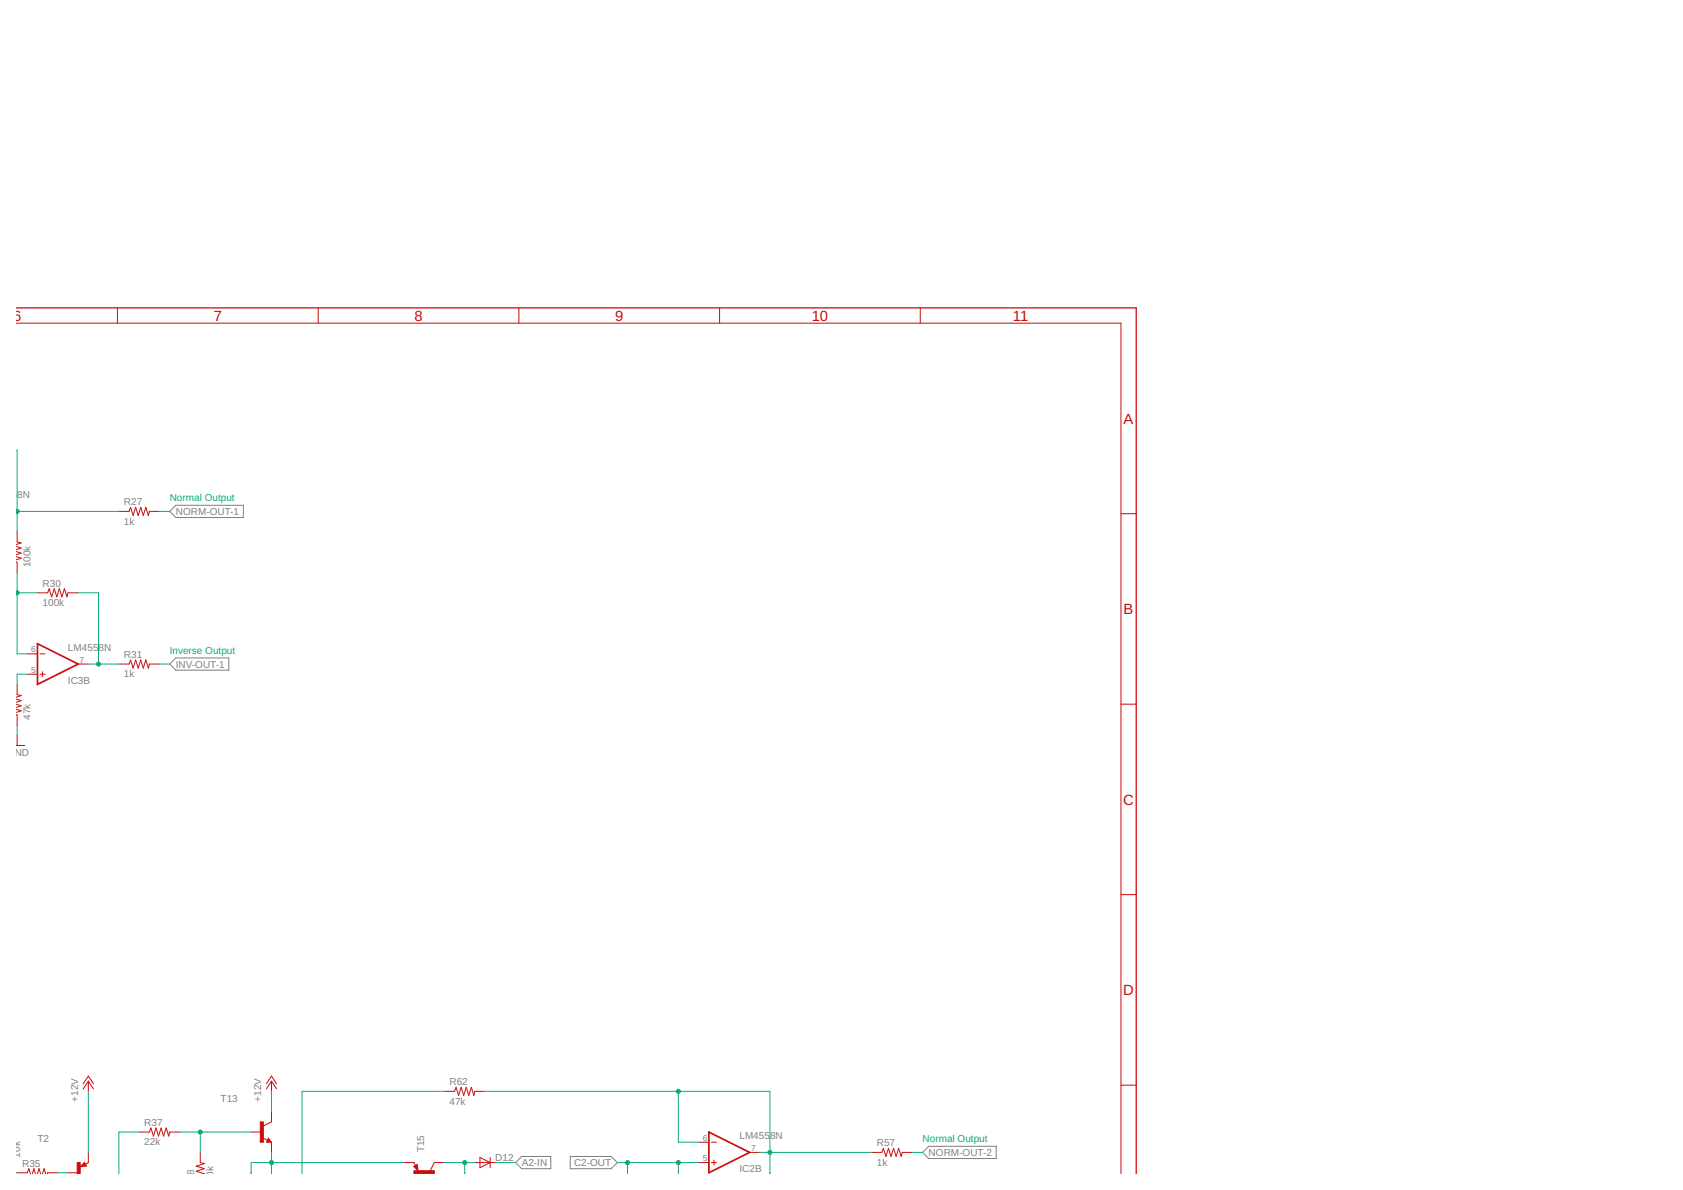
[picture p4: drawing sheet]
<svg xmlns="http://www.w3.org/2000/svg" width="420mm" height="297mm" viewBox="0 0 420 297" stroke-linecap="round" stroke-linejoin="round" font-family="sans-serif">
<path d="M42.4 127.7l1.5-1.6h16.9v3.1h-16.9zM43.9 164.2h13.2v3.1h-13.2l-1.5-1.5zM128.7 290.2l1.5-1.5h7.3v3h-7.3zM142.4 288.7h10.2l1.5 1.5-1.5 1.5h-10.2zM230.3 287.7l1.5-1.6h16.9v3.1h-16.9z" fill="none" stroke="#808080" stroke-width=".25"/>
<g fill="none" stroke="#c90d0c" stroke-width=".25">
<path d="M29.3 76.9v3.8M79.4 76.9v3.8M129.5 76.9v3.8M179.6 76.9v3.8M229.7 76.9v3.8M4.1 80.7h275.7v212.2M4.1 139l1.2 .3-1.2 .4M4.1 137.7l1.2 .4-1.2 .3M4.1 136.4l1.2 .4-1.2 .4M4.3 132.7v2.6l1 .2-1.2 .4M29.7 127.7h2.5l.4-1.1 .6 2.1 .7-2.1 .6 2.1 .6-2.1 .7 2.1 .6-2.1 .6 2.1 .3-1h2.5M279.8 128.2h3.9"/>
<path d="M4.1 140.3l.2 .1v2.5M9.4 148h2.5l.4-1 .6 2 .6-2 .7 2 .6-2 .7 2 .6-2 .6 2 .3-1h2.5M4.1 178.4l.2 .1v2.5M4.1 177.1l1.2 .3-1.2 .4M4.1 175.8l1.2 .4-1.2 .3M4.1 174.5l1.2 .4-1.2 .4M4.3 170.8v2.6l1 .2-1.2 .4M6.8 168.3h2.6M6.8 163.2h2.6M10 168.3h1.3M10 163.2h1.3M10.6 167.7v1.2"/>
<path d="M19.5 165.8h2.6M29.7 165.8h2.5l.4-1.1 .6 2.1 .7-2.1 .6 2.1 .6-2.1 .7 2.1 .6-2.1 .6 2.1 .3-1h2.5M279.8 175.8h3.9M4.1 186.1h2.1M4.3 183.5v2.6M279.8 223.3h3.9M20.8 270.5l1.3-1.9 1.2 1.9M22.1 269.9v2.5M22.1 269.9l1.2 1.9M22.1 269.9l-1.3 1.9M66.5 270.5l1.3-1.9 1.2 1.9M67.8 277.5v2.5l-2.1 1.1"/>
<path d="M67.8 269.9v2.5M67.8 269.9l1.2 1.9M67.8 269.9l-1.3 1.9M111 272.4h2.5l.4-1 .6 2 .6-2 .7 2 .6-2 .6 2 .7-2 .6 2 .3-1h2.5M279.8 270.9h3.9M4.3 292.7h2.5l.4-1 .4 1.2M8.1 292.9l.4-1.2 .3 1.2M9.4 292.9l.3-1.2 .4 1.2M10.6 292.9l.4-1.2 .4 1.2M14.4 292.7h-2.5v.2M17 292.7h2.5M21 290.8h-.3l.3-.2 .3 .4-1 .1 .7-.8 .4 .7"/>
<path d="M21.1 290.2l.5 .9-1.6 .2zM22.1 287.7v2.5l-.8 .4M34.8 282.6h2.5l.4-1 .6 2 .6-2 .7 2 .6-2 .7 2 .6-2 .6 2 .3-1h2.5M50 287.7v2.5l1 .2-2 .7 2 .6-2 .7 1.7 .5M62.7 282.6h2.5M62.7 292.7v.2M65.5 284l1.3 .6M67 284.1l.8 1h-1.3zM67 284.6l.1 .3h-.3l.2-.5 .5 .6h-.7M67.8 285.1v2.6M100.8 290.2h2.5l.4 .7M103.3 291.2l.9-.5 .2 1.5z"/>
<path d="M104.1 290.8l-.6 .4 .7 .8-.1-1-.4 .2 .3 .4v-.4M105.9 292.7v.2M111 290.2h-2.6l-1 2M116 292.7v.2M118.6 290.2h5M119.8 288.9l2.6 1.3-2.6 1.3zM122.4 288.9v2.6M174.4 285.1h2.6M174.4 290.2h2.6M177.6 285.1h1.3M177.6 290.2h1.3M178.2 289.6v1.2"/>
<path d="M187.1 287.7h2.6M192.2 292.7v.2M217.6 287.7h2.6l.3-1.1 .7 2.1 .6-2.1 .6 2.1 .7-2.1 .6 2.1 .6-2.1 .7 2.1 .2-1h2.6"/>
</g>
<g fill="#c90d0c" stroke="#c90d0c" stroke-width=".25">
<path d="M19.3 290.2h.7v2.7h-.7z"/>
<path d="M65 280h.7v5.1h-.7z"/>
<path d="M103.3 292.2h5.1v.7h-5.1z"/>
</g>
<path d="M4.1 76.9h279.6v216" fill="none" stroke="#c90d0c" stroke-width=".32"/>
<path d="M9.4 160.7l10.1 5.1-10.1 5zM177 282.6l10.1 5.1-10.1 5z" fill="none" stroke="#c90d0c" stroke-width=".42"/>
<g fill="none" stroke="#0dab76" stroke-width=".25">
<path d="M4.1 112.4h.2v20.3M4.1 127.7h25.6M39.8 127.7h2.6M4.3 142.9v20.3h2.5M4.3 148h5.1M19.5 148h5.1v17.8M6.8 168.3h-2.5v2.5M22.1 165.8h7.6M39.8 165.8h2.6M4.3 181v2.5M22.1 272.4v15.3M67.8 272.4v5.1"/>
<path d="M111 272.4h-35.6v20.5M121.1 272.4h71.1v20.3M169.4 272.4v12.7h5M4.1 292.7h.2M14.4 292.7h2.6M34.8 282.6h-5.1v10.3M44.9 282.6h17.8M50 282.6v5.1M67.8 287.7v5.2M100.8 290.2h-38.1v2.5M111 290.2h7.6M116 290.2v2.5"/>
<path d="M123.6 290.2h5.1M154.1 290.2h20.3M156.7 290.2v2.7M169.4 290.2v2.7M189.7 287.7h27.9M227.8 287.7h2.5"/>
</g>
<g fill="#0dab76" stroke="#0dab76" stroke-width=".25">
<path d="M4.1 127.2a.47 .47 0 0 1 .7 .5 .47 .47 0 0 1-.7 .4z" fill-rule="evenodd"/>
<path d="M4.1 147.5a.47 .47 0 0 1 .7 .5 .47 .47 0 0 1-.7 .4z" fill-rule="evenodd"/>
<circle cx="24.6" cy="165.8" r=".51"/>
<circle cx="67.8" cy="290.2" r=".51"/>
<circle cx="50" cy="282.6" r=".51"/>
<circle cx="192.2" cy="287.7" r=".51"/>
<circle cx="169.4" cy="272.4" r=".51"/>
<circle cx="116" cy="290.2" r=".51"/>
<circle cx="156.7" cy="290.2" r=".51"/>
<circle cx="169.4" cy="290.2" r=".51"/>
</g>
<g font-size="3.7" fill="#c90d0c">
<text x="3.3" y="80.1">6</text>
<text x="53.4" y="80.1">7</text>
<text x="103.5" y="80.1">8</text>
<text x="153.6" y="80.1">9</text>
<text x="202.6" y="80.1">10</text>
<text x="252.9" y="80.1">11</text>
<text x="280.5" y="105.7">A</text>
<text x="280.5" y="153.3">B</text>
<text x="280.4" y="200.8">C</text>
<text x="280.4" y="248.4">D</text>
</g>
<g font-size="2.5" fill="#808080">
<text x=".1" y="124.4">455</text>
<text x="4.3" y="124.4">8N</text>
<text x="30.9" y="131">1k</text>
<text x="30.9" y="126.2">R27</text>
<text x="43.9" y="128.5">NORM-OUT-1</text>
<text x="7.6" y="141.6" transform="rotate(-90 7.6 141.6)">100k</text>
<text x="10.6" y="146.5">R30</text>
<text x="10.6" y="151.3">100k</text>
<text x="17" y="162.4">LM455</text>
<text x="24.6" y="162.4">8N</text>
<text x="30.9" y="164.3">R31</text>
<text x="43.9" y="166.6">INV-OUT-1</text>
<text x="17" y="170.7">IC3B</text>
<text x="30.9" y="169.1">1k</text>
<text x="7.6" y="179.7" transform="rotate(-90 7.6 179.7)">47k</text>
<text x="1.7" y="188.6">GND</text>
<text x="-.8" y="275" transform="rotate(-90 -.8 275)">+12V</text>
<text x="19.5" y="275" transform="rotate(-90 19.5 275)">+12V</text>
<text x="55.1" y="275">T13</text>
<text x="65.2" y="275" transform="rotate(-90 65.2 275)">+12V</text>
<text x="112.2" y="275.7">47k</text>
<text x="112.2" y="270.9">R62</text>
<text x="36" y="281.1">R37</text>
<text x="9.4" y="285.1">T2</text>
<text x="36" y="285.9">22k</text>
<text x="105.9" y="287.7" transform="rotate(-90 105.9 287.7)">T15</text>
<text x="184.6" y="284.4">LM455</text>
<text x="192.2" y="284.4">8N</text>
<text x="218.9" y="286.2">R57</text>
<text x="5" y="288.9" transform="rotate(-90 5 288.9)">10k</text>
<text x="5.5" y="291.2">R35</text>
<text x="123.6" y="289.7">D12</text>
<text x="130.2" y="291.1">A2-IN</text>
<text x="143.3" y="291.1">C2-OUT</text>
<text x="184.6" y="292.6">IC2B</text>
<text x="218.9" y="291">1k</text>
<text x="231.8" y="288.5">NORM-OUT-2</text>
<text x="48.5" y="296.5" transform="rotate(-90 48.5 296.5)">R38</text>
<text x="53.3" y="296.5" transform="rotate(-90 53.3 296.5)">150k</text>
</g>
<g font-size="2.5" fill="#0dab76">
<text x="42.4" y="125.1">Normal Output</text>
<text x="42.4" y="163.2">Inverse Output</text>
<text x="230.3" y="285.1">Normal Output</text>
</g>
<g font-size="2.1" fill="#808080">
<text x="7.8" y="162.9">6</text>
<text x="7.8" y="167.9">5</text>
<text x="19.9" y="165.4">7</text>
<text x="175.4" y="284.8">6</text>
<text x="187.5" y="287.3">7</text>
<text x="175.4" y="289.8">5</text>
</g>
</svg>
